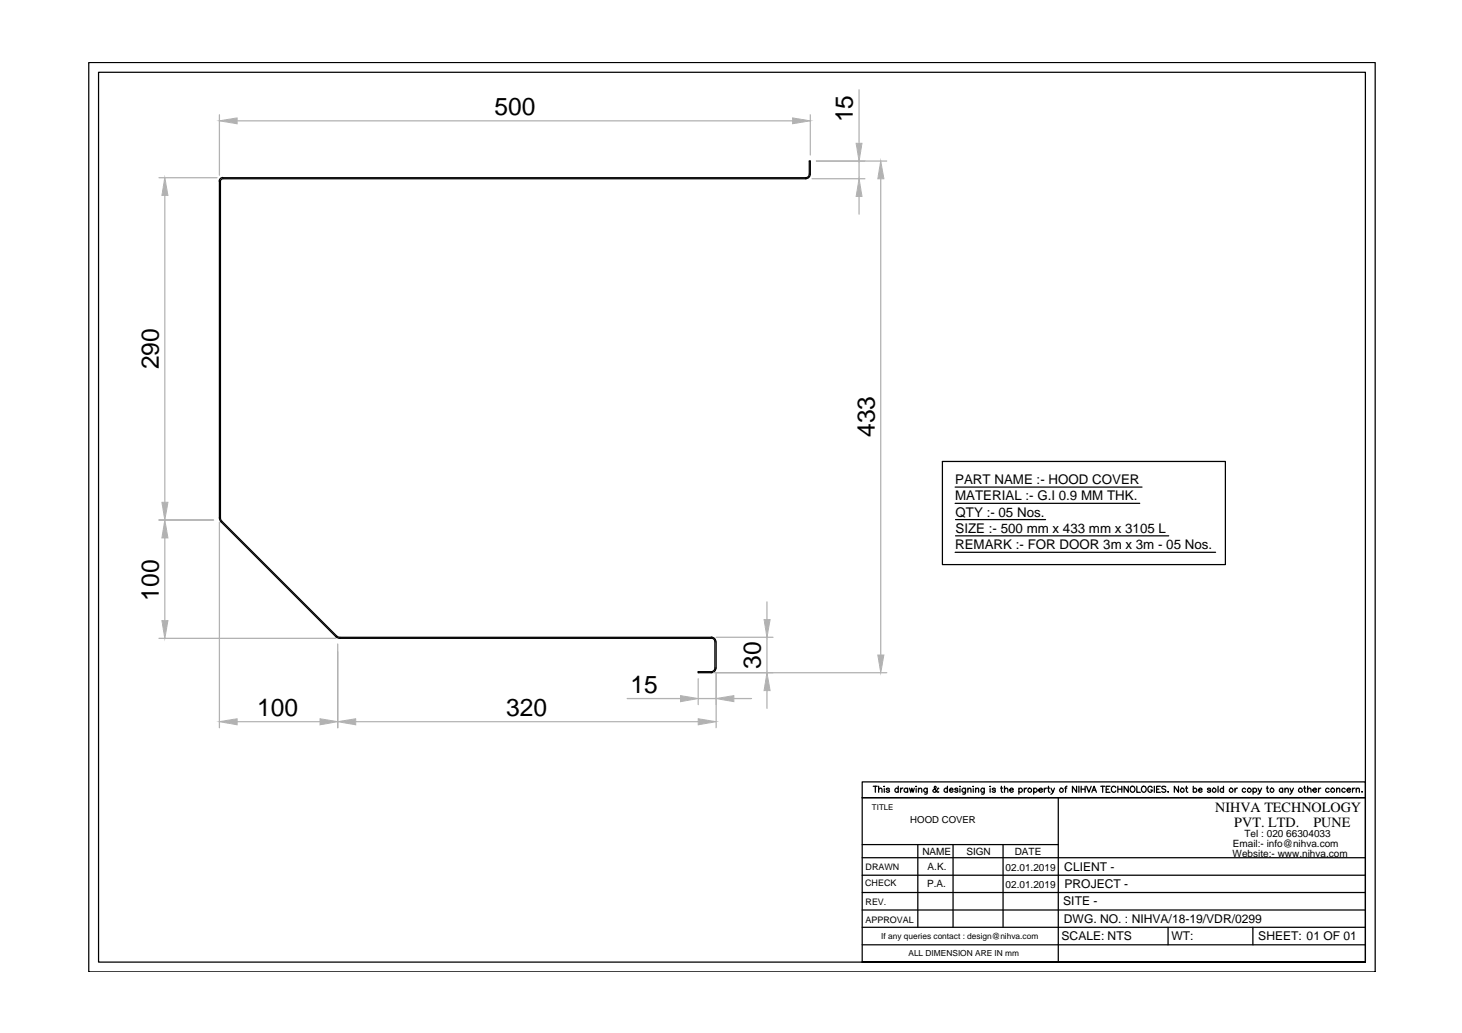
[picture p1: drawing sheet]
<svg xmlns="http://www.w3.org/2000/svg" width="297mm" height="210mm" viewBox="0 0 297 210" stroke-linecap="round" stroke-linejoin="round" font-family="sans-serif">
<!-- layer: 0 -->
<g fill="none" stroke="#000" stroke-width=".25">
<path d="M18 12.7h261.4v184.8h-261.4zM20 14.7h257.4v180.8v-33.4h-102.2v33.4h102.2h-257.4zM44.6 36.8v68.4l.3 .9M45.3 36.1a.74 .74 0 0 0-.8 .7M45.3 36.3l-.4 .3-.1 .2v68.7l.3 .4 23.3 23.3M164.4 35.4a.74 .74 0 0 1-.7 .7h-118.4M164.4 35.4v-2.7h.2v2.7M164.6 35.4a.95 .95 0 0 1-.9 .9h-118.4M191.5 93.8h57.5v20.9h-57.5zM194.1 99h37.9M45 106.1l23.2 23.3M194.1 102.3h37.5"/>
<path d="M194.1 112.2h52.9M194.1 105.6h18.3M194.1 108.9h43.3M68.2 129.4l.9 .3h75.4M68.4 129.2l.7 .3h75.4M144.5 129.7a.74 .74 0 0 1 .7 .7M144.5 129.5a.95 .95 0 0 1 1 .9M145.2 135.7a.74 .74 0 0 1-.7 .8h-2.6v.2h2.6a.95 .95 0 0 0 1-1M145.2 130.4v5.4M145.5 130.4v5.4M175.2 158.9h102.2v3.2h-102.2zM177.4 159.8h.8"/>
<path d="M177.8 159.8v1.2M178.5 159.8v1.2M179.6 159.8h.1zM182.5 159.8v1.2M186.1 159.8h.1M192.5 159.8v1.2M195 159.8h.1M197.7 159.8h.1M201.1 159.8h.1M203.5 159.8v.9l.3 .3M204.1 159.8v1.2M213 159.8v.9l.3 .3"/>
<path d="M216.8 159.8l-.3 .2v1M218.7 159.8v1.2l-.8-1.2v1.2M219.2 159.8v1.2M219.7 159.8v1.2M220.5 159.8v1.2M220.8 159.8l.4 1.2 .5-1.2M223.6 159.8h.9M224 159.8v1.2M225.5 159.8h-.8v1.2h.8M227.1 159.8v1.2M227.9 159.8v1.2M229.2 159.8v1.2l-.8-1.2v1.2"/>
<path d="M229.7 159.9l.2-.1a.57 .57 0 0 1 .7 .6 .57 .57 0 0 1-.9 .4l-.1-.3zM231 159.8v1.2h.7M232.2 159.8a.57 .57 0 0 1 .7 .6 .57 .57 0 0 1-.9 .4l-.1-.6zM234.5 159.8v1.2M235.8 159.8h-.8v1.2h.8M236.9 159.9l-.3-.1-.5 .1v.3l.8 .4a.44 .44 0 0 1-.4 .4 .44 .44 0 0 1-.4-.2M239.4 159.8v1.2l-.8-1.2v1.2M241 159.8v.9l.3 .3M242.4 159.8v1.2M247.5 159.8v1.2M248.6 159.8v1.2M257.5 159.8v.9l.3 .3"/>
<path d="M265 159.8v.9l.3 .3M265.7 159.8v1.2M175.2 174.3h102.2M175.2 171.6h39.8M175.2 177.8h102.2M178.5 160.4l.3-.3 .3 .1 .1 .8M179.7 160.2v.8M180.7 160.4a.37 .37 0 0 0-.3-.3 .37 .37 0 0 0-.4 .3l.7 .3-.2 .3-.5-.2M182.5 160.4a.38 .38 0 0 0-.6-.1 .38 .38 0 0 0 0 .6 .38 .38 0 0 0 .6-.1M183 160.1v.9M183.4 160.1l-.3 .1-.1 .3M184.4 160.4a.4 .4 0 0 0-.6-.1 .4 .4 0 0 0 0 .6 .4 .4 0 0 0 .6-.1"/>
<path d="M184.4 160.1v.9M184.8 160.1l.2 .9 .3-.9 .2 .9 .3-.9M186.1 160.2v.8M186.5 171.6v16.8M186.6 160.4l.3-.3 .3 .1 .1 .8M186.6 160.1v.9M188.4 160.1l-.1 1.2h-.4M188.4 160.4a.4 .4 0 0 0-.6-.1 .4 .4 0 0 0 0 .6 .4 .4 0 0 0 .6-.1M190.7 160.3v-.2l-.2 .1a.59 .59 0 0 1-.3 .7 .59 .59 0 0 1-.7-.2l.2-.3 .5-.3-.2-.3-.2 .1 .2 .5 .5 .6 .2-.1M192.5 160.4a.38 .38 0 0 0-.6-.1 .38 .38 0 0 0 0 .6 .38 .38 0 0 0 .6-.1M192.9 160.5h.7a.37 .37 0 0 0-.4-.4 .37 .37 0 0 0-.3 .5l.3 .4 .4-.2M193.6 171.6v16.8"/>
<path d="M194.6 160.4a.33 .33 0 0 0-.3-.3 .33 .33 0 0 0-.3 .3l.6 .3-.2 .3-.4-.2M195 160.2v.8M196.2 160.1v1l-.2 .2h-.4M196.2 160.4a.4 .4 0 0 0-.6-.1 .4 .4 0 0 0 0 .6 .4 .4 0 0 0 .6-.1M196.6 160.4l.3-.3 .3 .1 .1 .8M196.6 160.1v.9M197.7 160.2v.8M198.2 160.4l.3-.3 .3 .1v.8M198.2 160.1v.9M200 160.1v1l-.1 .2h-.5M200 160.4a.4 .4 0 0 0-.6-.1 .4 .4 0 0 0 0 .6 .4 .4 0 0 0 .6-.1M201.2 160.2v.8"/>
<path d="M202.2 160.4a.33 .33 0 0 0-.3-.3 .33 .33 0 0 0-.3 .3l.6 .3-.2 .3-.4-.2M203.3 160.1h.4M203.8 171.6v16.8M204.1 160.4l.3-.3 .3 .1 .1 .8M205.1 160.5h.8a.37 .37 0 0 0-.4-.4 .37 .37 0 0 0-.4 .5l.3 .4 .5-.2M207 160.4a.4 .4 0 0 1 .6-.1 .4 .4 0 0 1 0 .6 .4 .4 0 0 1-.6-.1M207 160.1v1.3M208.1 160.1v.9M208.6 160.1h-.2l-.3 .4M210 160.4a.4 .4 0 0 1 .6-.1 .4 .4 0 0 1 0 .6 .4 .4 0 0 1-.6-.1M210 160.1v1.3M211.1 160.5h.7a.4 .4 0 0 0-.6-.3 .4 .4 0 0 0 0 .7l.3 .1 .3-.2"/>
<path d="M212.2 160.1v.9M212.6 160.1l-.3 .1-.1 .3M212.9 160.1h.3M213.5 160.1l.4 .9 .3-.9M213.9 161l-.4 .4M215 162.1v33.4M216.3 160.1h.4M219.7 160.4h.8M221.8 161l.5-1.2 .5 1.2M222 160.6h.6M224.7 160.4h.5M226.7 160.1a.46 .46 0 0 0-.5-.3 .46 .46 0 0 0-.4 .4 .53 .53 0 0 0 .2 .7 .53 .53 0 0 0 .7-.1v-.1"/>
<path d="M227.1 160.4h.8M234.1 160.1a.46 .46 0 0 0-.5-.3 .46 .46 0 0 0-.4 .4v.3a.45 .45 0 0 0 .5 .5 .45 .45 0 0 0 .4-.5h-.3M235 160.4h.5M237.3 160.9h.1zM240.9 160.1h.4M242.4 160.4a.4 .4 0 0 1 .6-.1 .4 .4 0 0 1 0 .6 .4 .4 0 0 1-.6-.1M243.5 160.5h.7a.37 .37 0 0 0-.4-.4 .37 .37 0 0 0-.3 .5l.3 .4 .4-.2M246 160.4a.38 .38 0 0 0-.6-.2v.2l.5 .2 .1 .2-.3 .2-.4-.2M248.6 160.4a.38 .38 0 0 0-.6-.1 .38 .38 0 0 0 0 .6 .38 .38 0 0 0 .6-.1M250.9 160.1v.9M251.4 160.1h-.2l-.3 .4M253.1 160.4a.38 .38 0 0 0-.6-.1 .38 .38 0 0 0 0 .6 .38 .38 0 0 0 .6-.1"/>
<path d="M254.6 160.4a.4 .4 0 0 1 .6-.1 .4 .4 0 0 1 0 .6 .4 .4 0 0 1-.6-.1M254.6 160.1v1.3M255.6 160.1l.3 .9 .4-.9M255.9 161l-.3 .4M257.3 160.1h.4M260.6 160.4a.38 .38 0 0 0-.6-.1 .38 .38 0 0 0 0 .6 .38 .38 0 0 0 .6-.1M260.6 160.1v.9M261.1 160.4l.3-.3 .3 .1v.8M261.1 160.1v.9M262.1 160.1l.3 .9 .4-.9M262.4 161l-.4 .4M264.9 160.1h.4"/>
<path d="M265.7 160.4l.5-.3 .2 .3v.6M266.7 160.5h.8v-.1a.38 .38 0 0 0-.6-.1 .38 .38 0 0 0 .1 .6l.3 .1 .2-.2M267.9 160.1v.9M268.4 160.1l-.3 .1-.2 .3M270 160.4a.4 .4 0 0 0-.5-.1 .4 .4 0 0 0 0 .6 .4 .4 0 0 0 .5-.1M271.6 160.4l.3-.3 .3 .1v.8M271.6 160.1v.9M273.3 160.4a.38 .38 0 0 0-.6-.1 .38 .38 0 0 0 0 .6 .38 .38 0 0 0 .6-.1M273.7 160.5h.7a.38 .38 0 0 0-.6-.3 .38 .38 0 0 0-.1 .6l.3 .2 .4-.2M274.8 160.1v.9M275.3 160.1l-.3 .1-.2 .3M275.5 160.4l.3-.3 .3 .1 .1 .8"/>
<path d="M275.5 160.1v.9M276.7 160.9h.1M175.2 184.9h102.2M175.2 192h102.2M175.2 188.4h102.2M175.2 181.4h102.2M237.3 188.4v3.6M254.6 188.4v3.6"/>
<circle cx="209.2" cy="160.6" r=".42"/>
<circle cx="215.7" cy="160.6" r=".42"/>
<circle cx="240.2" cy="160.6" r=".42"/>
<circle cx="246.7" cy="160.6" r=".42"/>
<circle cx="250.1" cy="160.6" r=".41"/>
<circle cx="253.8" cy="160.6" r=".41"/>
<circle cx="258.4" cy="160.6" r=".41"/>
<circle cx="264.2" cy="160.6" r=".43"/>
<circle cx="270.8" cy="160.6" r=".43"/>
</g>
<g fill="none" stroke="#b2b2b2" stroke-width=".25">
<path d="M174.5 18.2v10.9M32.3 36.1h11.8M33.5 39.7v62.4M44.6 23.3v12.3M48.2 24.6h112.8M164.6 23.3v8.2M165 36.3h10.7M165.9 32.7h14.3M174.5 32.7v3.6M174.5 39.9v3.6M178.9 36.3v96.8M32.3 105.7h11.1"/>
<path d="M33.5 109.3v16.8M44.6 106.2v41.7M32.3 129.7h35.9M68.6 130.9v17M141.9 137.9v5.3M145 136.7h35.2M145.5 129.5h11.6M145.5 136.7v11.2M155.8 122.3v3.6M155.8 129.5v7.2M48.2 146.6h16.8M72.3 146.6h69.6"/>
<path d="M127.4 141.9h10.9M141.9 141.9h3.6M149.1 141.9h3.6M155.8 140.3v3.6"/>
</g>
<g fill="#b2b2b2" stroke="#b2b2b2" stroke-width=".2">
<path d="M161 24l3.6 .6-3.6 .5z"/>
<path d="M44.6 24.6l3.6-.6v1.1z"/>
<path d="M33.5 36.1l.6 3.6h-1.2z"/>
<path d="M32.9 102.1h1.2l-.6 3.6z"/>
<path d="M155.8 136.7l.7 3.6h-1.3z"/>
<path d="M155.2 125.9h1.3l-.7 3.6z"/>
<path d="M145.5 141.9l3.6-.5v1.2z"/>
<path d="M138.3 141.4l3.6 .5-3.6 .7z"/>
<path d="M141.9 146.1l3.6 .5-3.6 .7z"/>
<path d="M68.6 146.6l3.7-.5v1.2z"/>
<path d="M65 146.1l3.6 .5-3.6 .7z"/>
<path d="M44.6 146.6l3.6-.5v1.2z"/>
<path d="M32.9 126.1h1.2l-.6 3.6z"/>
<path d="M33.5 105.7l.6 3.6h-1.2z"/>
<path d="M174.5 36.3l.6 3.6h-1.2z"/>
<path d="M173.9 29.1h1.2l-.6 3.6z"/>
<path d="M178.4 133.1h1.2l-.7 3.6z"/>
<path d="M178.9 32.7l.7 3.6h-1.2z"/>
</g>
<g font-size="5">
<text x="100.5" y="23.3">500</text>
<text x="173.3" y="24.8" transform="rotate(-90 173.3 24.8)">15</text>
<text x="32.3" y="75.1" transform="rotate(-90 32.3 75.1)">290</text>
<text x="177.7" y="88.8" transform="rotate(-90 177.7 88.8)">433</text>
<text x="32.3" y="122" transform="rotate(-90 32.3 122)">100</text>
<text x="154.6" y="135.9" transform="rotate(-90 154.6 135.9)">30</text>
<text x="128.1" y="140.7">15</text>
<text x="52.3" y="145.4">100</text>
<text x="102.9" y="145.4">320</text>
</g>
<g font-size="2.9">
<text x="246.9" y="165.1">NIHVA TECHNOLOGY</text>
<text x="250.8" y="168.1">PVT. LTD.</text>
<text x="266.9" y="168.1">PUNE</text>
</g>
<g font-size="2.7">
<text x="194.1" y="98.4">PART NAME :- HOOD COVER</text>
<text x="194.1" y="101.7">MATERIAL :- G.I 0.9 MM THK.</text>
<text x="194.1" y="105">QTY :- 05 Nos.</text>
<text x="194.1" y="111.6">REMARK :- FOR DOOR 3m x 3m - 05 Nos.</text>
<text x="194.1" y="108.3">SIZE :- 500 mm x 433 mm x 3105 L</text>
</g>
<g font-size="2.5">
<text x="216.2" y="177">CLIENT -</text>
<text x="216" y="184">SITE -</text>
<text x="216.3" y="180.5">PROJECT -</text>
<text x="215.7" y="191.1">SCALE: NTS</text>
<text x="216.2" y="187.5">DWG. NO. : NIHVA/18-19/VDR/0299</text>
<text x="238" y="191.1">WT:</text>
<text x="255.7" y="191.1">SHEET: 01 OF 01</text>
</g>
<g font-size="2">
<text x="187.4" y="173.7">NAME</text>
<text x="196.3" y="173.8">SIGN</text>
<text x="206.2" y="173.7">DATE</text>
<text x="250.5" y="172.1">Email:- info@nihva.com</text>
<text x="252.9" y="170.1">Tel : 020 66304033</text>
<text x="188.5" y="176.7">A.K.</text>
<text x="204.3" y="176.9">02.01.2019</text>
<text x="250.4" y="174.1">Website:- www.nihva.com</text>
<text x="188.4" y="180.3">P.A.</text>
<text x="204.3" y="180.4">02.01.2019</text>
</g>
<text font-size="1.9" x="185" y="167.3">HOOD COVER</text>
<g font-size="1.8">
<text x="175.8" y="180">CHECK</text>
<text x="175.9" y="176.8">DRAWN</text>
<text x="175.9" y="183.9">REV.</text>
<text x="175.9" y="187.5">APPROVAL</text>
</g>
<g font-size="1.7">
<text x="179" y="190.7">If any queries contact : design@nihva.com</text>
<text x="184.6" y="194.3">ALL DIMENSION ARE IN mm</text>
</g>
<text font-size="1.6" x="177.2" y="164.5">TITLE</text>
</svg>
